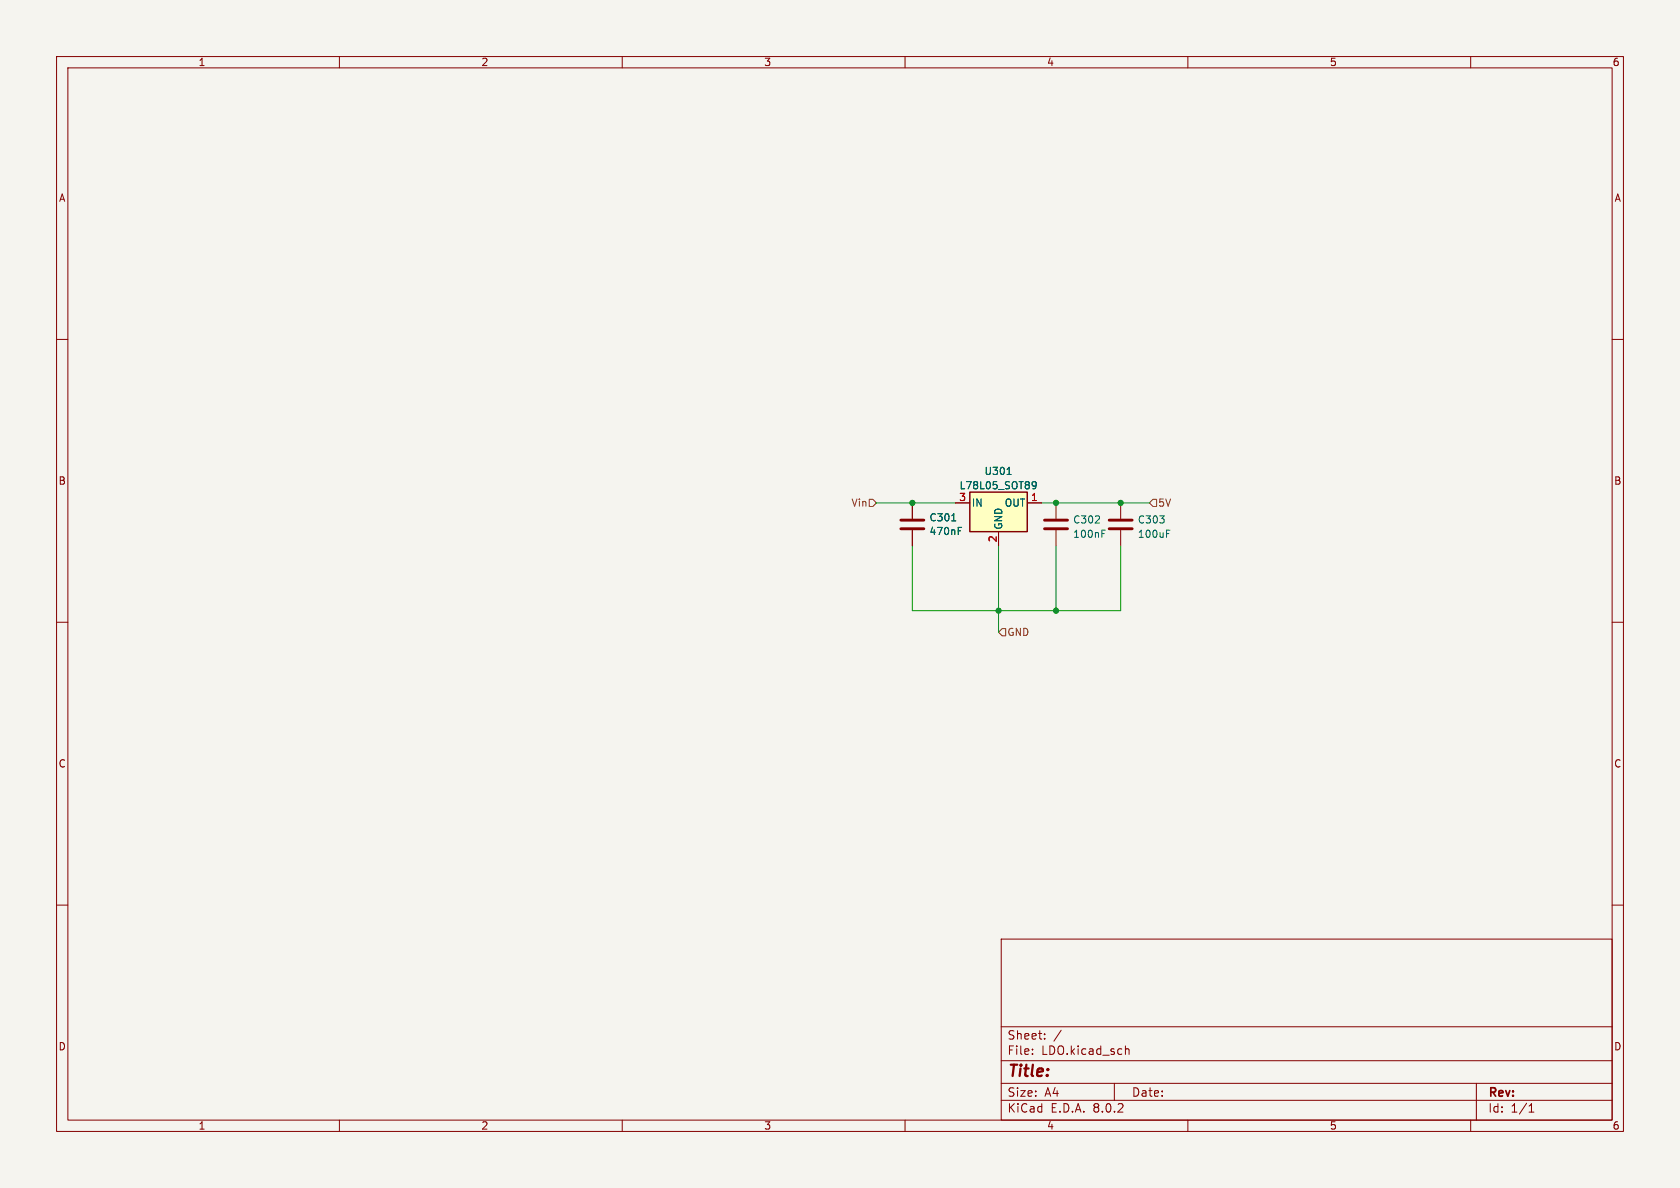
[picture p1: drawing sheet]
<svg xmlns="http://www.w3.org/2000/svg" width="297mm" height="210mm" viewBox="0 0 297 210" stroke-linecap="round" stroke-linejoin="round" font-family="sans-serif">
<path d="M0 0h297v210h-297z" fill="#f5f4ef" stroke="#f5f4ef" stroke-width=".18"/>
<g fill="none" stroke="#840000" stroke-width=".18">
<path d="M10 10h277v190h-277zM12 12h273v186h-273zM60 10v2M110 10v2M160 10v2M210 10v2M260 10v2M10 60h2M285 60h2M186.7 88.9v2.8M186.7 93.7v2.8M198.1 88.9v2.8"/>
<path d="M198.1 93.7v2.8M10 110h2M285 110h2M10 160h2M285 160h2M177 166h108v32h-108zM60 198v2M110 198v2M160 198v2M177 194.5h108M177 191.5h108M177 187.5h108"/>
<path d="M177 181.5h108M182.5 186.3v.1M182.5 185.5v.1M184.7 183.6v.1M184.7 182.8v.1M187.6 182.1l-1.3 2M197 191.5v3M199 184.9v1.5M199 185.5l.2-.1 .3 .1 .1 .9M210 198v2M260 198v2M261 191.5v6.5"/>
<path d="M270.3 196.6h.9M270.3 195.5l.4-.4v1.5"/>
</g>
<path d="M184.7 93.5h4M184.7 91.9h4M196.1 93.5h4.1M196.1 91.9h4.1" fill="none" stroke="#840000" stroke-width=".51"/>
<path d="M194.8 94.3h.4M194.8 93.7h.6M206.2 94.3h.5M206.2 93.7h.6" fill="none" stroke="#006464" stroke-width=".18"/>
<path d="M171.4 87h10.2v7h-10.2z" fill="#ffffc2"/>
<path d="M171.4 87h10.2v7h-10.2z" fill="none" stroke="#840000" stroke-width=".25"/>
<path d="M161.3 88.9v2.8M161.3 93.7v2.8M168.9 88.9h2.5M176.5 94v2.5M181.6 88.9h2.5" fill="none" stroke="#840000" stroke-width=".18"/>
<path d="M168.3 92.1h.7M169.4 93.8h.4M169.4 93.2h.6M178 83.9h.8M182.5 85.3l.2-.2 .4 .2a.84 .84 0 0 1-.3 1.1h-.2M183.2 85.7l-.3 .2-.4-.1" fill="none" stroke="#006464" stroke-width=".18"/>
<path d="M159.3 93.5h4M159.3 91.9h4" fill="none" stroke="#840000" stroke-width=".51"/>
<path d="M153.7 88.3h.6l.6 .6-.6 .6h-.6zM203.8 88.3h.7v1.2h-.7l-.6-.6zM177.2 111.1h.6v1.3h-.6l-.7-.6z" fill="none" stroke="#725600" stroke-width=".18"/>
<path d="M154.9 88.9h14M161.3 96.5v11.5h36.8v-11.5M176.5 96.5v15.3M184.1 88.9h19.1M186.7 96.5v11.5" fill="none" stroke="#009600" stroke-width=".18"/>
<g fill="#009600" stroke="#009600" stroke-width=".18">
<circle cx="176.5" cy="108" r=".46"/>
<circle cx="186.7" cy="108" r=".46"/>
<circle cx="186.7" cy="88.9" r=".46"/>
<circle cx="198.1" cy="88.9" r=".46"/>
<circle cx="161.3" cy="88.9" r=".46"/>
</g>
<text font-size="2.8" fill="#840000" x="178" y="190.9">Title:</text>
<g font-size="2.1" fill="#840000">
<text x="178" y="184">Sheet:</text>
<text x="178" y="186.7">File:</text>
<text x="184.1" y="186.7">LDO.kicad_sch</text>
<text x="178" y="196.9">KiCad</text>
<text x="178" y="194.1">Size:</text>
<text x="184.7" y="194.1">A4</text>
<text x="185.7" y="196.9">E.D.A.</text>
<text x="193.3" y="196.9">8.0.2</text>
<text x="200" y="194.1">Date:</text>
<text x="263" y="194.3">Rev:</text>
<text x="263" y="196.9">Id:</text>
<text x="267.1" y="196.9">1/1</text>
</g>
<g font-size="1.8" fill="#840000">
<text x="35" y="11.9">1</text>
<text x="85" y="11.9">2</text>
<text x="135" y="11.9">3</text>
<text x="185" y="11.9">4</text>
<text x="235" y="11.9">5</text>
<text x="285" y="11.9">6</text>
<text x="10.3" y="35.9">A</text>
<text x="285.3" y="35.9">A</text>
<text x="10.3" y="85.9">B</text>
<text x="285.3" y="85.9">B</text>
<text x="10.3" y="135.9">C</text>
<text x="285.3" y="135.9">C</text>
<text x="10.3" y="185.9">D</text>
<text x="285.3" y="185.9">D</text>
<text x="35" y="199.9">1</text>
<text x="85" y="199.9">2</text>
<text x="135" y="199.9">3</text>
<text x="185" y="199.9">4</text>
<text x="235" y="199.9">5</text>
<text x="285" y="199.9">6</text>
</g>
<g font-size="1.8" fill="#725600">
<text x="150.4" y="89.8">Vin</text>
<text x="204.7" y="89.8">5V</text>
<text x="178" y="112.6">GND</text>
</g>
<g font-size="1.8" fill="#a90000">
<text x="169.5" y="88.6">3</text>
<text x="182.2" y="88.6">1</text>
<text x="176.3" y="96" transform="rotate(-90 176.3 96)">2</text>
</g>
<g font-size="1.8" fill="#006464">
<text x="169.5" y="86.7">L78L05_SOT89</text>
<text x="171.7" y="89.8">IN</text>
<text x="173.9" y="84.2">U301</text>
<text x="177.5" y="89.8">OUT</text>
<text x="164.2" y="92.4">C301</text>
<text x="164.2" y="94.8">470nF</text>
<text x="177.4" y="93.7" transform="rotate(-90 177.4 93.7)">GND</text>
<text x="189.6" y="92.7">C302</text>
<text x="189.6" y="95.3">100nF</text>
<text x="201.1" y="92.7">C303</text>
<text x="201.1" y="95.3">100uF</text>
</g>
</svg>
